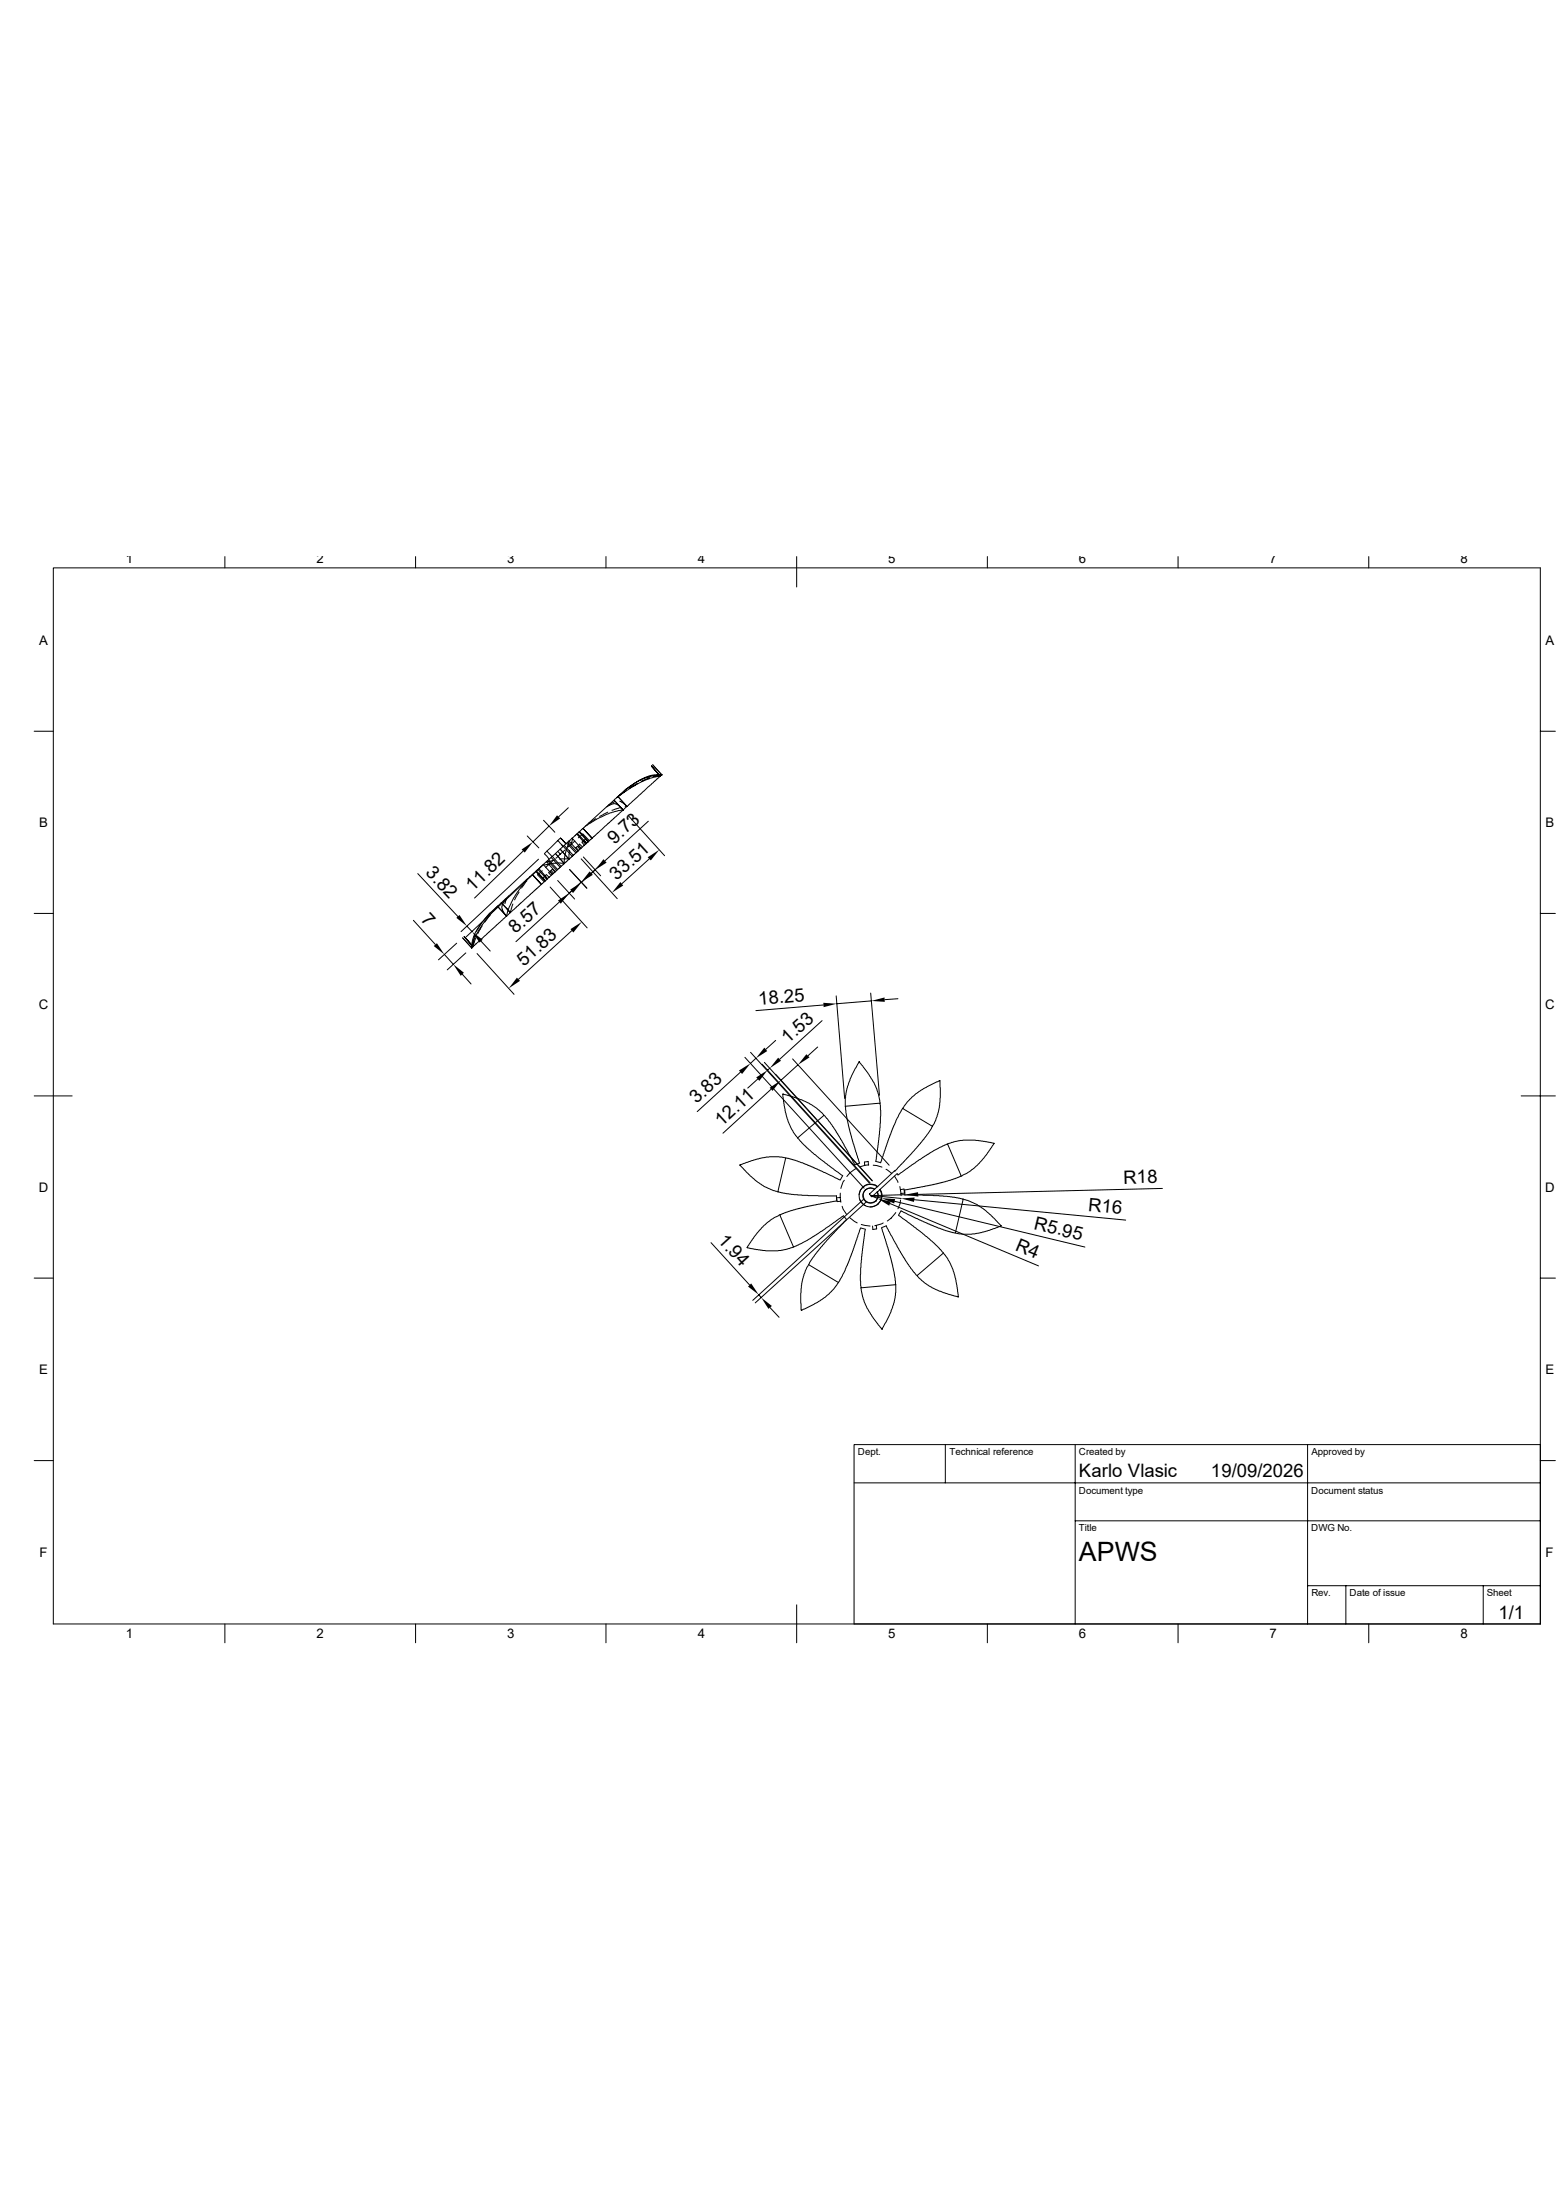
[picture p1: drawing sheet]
<svg xmlns="http://www.w3.org/2000/svg" width="210mm" height="297mm" viewBox="0 0 210 297" stroke-linecap="round" stroke-linejoin="round" font-family="sans-serif">
<g fill="none" stroke="#000" stroke-width=".13">
<path d="M7.2 76.7h200.7v142.5h-200.7zM30.4 75.1v1.6M56.1 75.1v1.6M81.8 75.1v1.6M107.5 75.1v4.1M133.3 75.1v1.6M159 75.1v1.6M184.7 75.1v1.6M4.6 98.7h2.6M207.9 98.7h2M56.4 117.9l5.4 5.8M70.6 114.9l-6.5 6.3"/>
<path d="M71.1 118.9l-.7 1M71.1 118.7l-1.8 2.5-.7 1.5-.2 .9v.1M71.2 112.9l1.5 1.6M71.5 118.4h.1M71.9 118.1l1.2 1.3M72.3 117.6l1.2 1.4M72.4 117.6l1.2 1.3-.3-.4 .2-.2 .4 .4M72.6 117.4l1.2 1.3-.3-.4M72.7 116l-10.5 9.8M72.7 117.3l1.2 1.3M73.2 117.6l-.6 .5 .8 .9M73.4 116.7l-10.5 9.8"/>
<path d="M73.4 110.7l1.5 1.7M73.5 118.3l.2-.2 .4 .3M73.8 114.9l.7 .8M73.9 116.2l1.2 1.3M74 116.1l1.3 1.3M74.1 111.5l-2.2 2.2M74.3 117.6l.3 .4M74.3 119.8l4.9 5.5M74.4 117.5l.1-.2 .4 .4M74.4 115.7l1.2 1.4M74.5 116.3l-.8 .8M74.5 118.1l-10.8 9.9"/>
<path d="M74.5 115.6l1.2 1.4M74.7 117.9l-.3-.4-.4 .3 .4 .4M74.9 116.1l-1.2 .2 1.3 1.4M75 115.2l1.2 1.4zM75 115.2l1.2 1.4-1.1-.1-1.4 .3-.4-.1 1.2 1.4M75.3 113.5l.6 .7M75.3 114.9l.3 .4M75.3 118.9l2.3 2.5M75.5 116h1.3M75.6 114.6l1.2 1.4zM75.6 114.6l1.2 1.4 .1-1.2M75.7 113.2l.7 .7-.8-.7h-.1l-2 2v.1l.6 .7"/>
<path d="M75.9 114.2l.1 .1M76 114.3l1.2 1.3M76.2 116.6h.1M76.2 116.6l-1.7 1.5M76.2 114.1l1.2 1.4M76.2 114.8l-1.2 1.1M76.5 113.8l1.2 1.3M76.6 113.7l1.3 1.3M76.7 109.1l-1.3 1.2M76.8 116h.1M77 114.2l.3-1 1.1 1.3M77.6 113.5l-.9 .8"/>
<path d="M77.9 112.6l1.1 1.4M77.9 114.3l.4 .3M78 114.9l-1.8 1.7M78 114.9l-1.2-1.4v.3l-.5 1.4-.1 1.4M78.1 113.1l.6-.5 .8 .9M78.1 114.2l.3 .4M78.1 112.3l1.3 1.4-.4-.4-.2 .2 .4 .3-1.3-1.3M78.2 112.3l1.3 1.3M78.4 119.1l-1.6 1.5M78.4 116l4.9 5.3M78.6 114.3l-.4-.3-.5 .4 .4 .4M78.7 111.8l1.2 1.4"/>
<path d="M78.7 113.5l.4 .4M78.7 115.7l2.4 2.5M78.8 113.5l-.3 .2 .4 .4M79.2 119.9l-2.3-2.5 2.3 2.5M80.3 117.4l-1.8 1.7M80.4 110.5l-1 .7M81.1 116.7l-1.3 1.2M81.9 108.9l.6-.3 .6-.1 .4 .2 .6 .6M82 109.6l-1.1 .6M82.9 108l1.2 1.3zM82.9 108l1.2 1.3-.7 .1-1.4 .5-1.4 .7-1.6 .9M83.1 108.2l-.9 .5"/>
<path d="M83.4 107.5l1.2 1.4h-.2M83.4 107.5l1.2 1.4zM83.7 108.2l.4 .2 .6 .5M83.8 109.1l-1.2 .3M84 109.3h.1M84.1 109.3l-6.1 5.6M84.2 109.3h-.1M84.4 106.6l-18.4 16.8-1.1 1.3-.7 1.1-.4 1-.1 1.2M84.5 106.8l-1 .6M84.8 110.2l4.9 5.3M86 105.8l-1 .6M87.5 110.9l-5.8 5.3"/>
<path d="M87.6 116l-3.7 3.3M87.7 105l-1.1 .5M88.1 103.3l1.2 1.3zM88.1 103.3l1.2 1.3h-.4M88.9 104.6h-.9l-1 .4-1.5 .8-1.1 .8M88.9 104.6h.1M89.1 104.8l-5 4.5M89.1 104.8l-.8-.1-1.1 .3-.8 .3-2 1.3M89.1 104.8l-1.2-1.4 1.2 1.4-1.3 .2-1.2 .5-1.5 .9-1.8 1.3M89.1 104.8h.1M89.3 104.6l-1 .2M89.3 104.6l-.2 .2"/>
<path d="M89.3 104.6h.1M4.6 123.3h2.6M55.8 124.2l3 3.3M60 128.9l1.2 1.3M61.6 127.3l-2.4 2.3M62.4 131.5l1.2 1.3M62.4 126.6l1.3 1.4zM62.4 126.6l1.3 1.4M62.7 126.4l1 1.2M62.9 128.7l-2.5 2.2M63 125.1l.7 .7M63.7 127.6l.2 .2"/>
<path d="M63.7 128h.1M64.1 126.3l-.3 1.2M64.2 126.7l-.4 1.1-.1-.2M64.4 128.7l5 5.5M64.9 127.1l1.3 1.3M65 124.7l-.7 1M65.1 125l-.6 1.1M66.1 123.3l-.7 .9M66.2 123.5l-.8 1M67.1 122.4l-1.2 1.3-1.3 1.8-.7 1.5-.2 1M67.1 122.3l1.3 1.4zM67.3 122.2l-.8 .9"/>
<path d="M67.6 121.9l1.3 1.3zM67.7 121.9l1.2 1.3-.5-.6M68.4 121.2l-.4 .6-.3 .6 .1 .4 .6 .9-1.3-1.4M68.7 120.9l-.5 .8v.3M68.8 123.1l.1 .1M68.9 123.2h.1M69.2 122l-.3 1.2M70.1 120.4l-.6 1.1M75.5 121.8l-5.9 5.3M77.1 120.3l-1.3 1.2M77.2 125.6l-7.2 6.6M111 137.8l-5.8 5.2"/>
<path d="M111.1 135.7l-9.1 .7M112.9 134.5l1.1 13.8M117.5 134.1l1.2 13.8M117.6 135.1l-4.7 .4M121.2 134.8l-1.8 .2M207.9 123.3h2M4.6 148h5.1M99.9 157.3h.1M99.9 144.7l-5.8 5.4M100.5 142.7l16.1 17.7M101.3 142.1l16 17.6M102 142.9l-.7 .7"/>
<path d="M102.3 145.7l-1.4 1.2M102.9 143.7l14.5 16M103.2 143.4l14.5 16M103.9 144.2l-.3 .3M104.1 147.1l-6.5 5.9M104.7 140.5l-1.4 1.2M104.7 145l13 14.4M105.7 147.7h.1M106 156.3l-.8-.1h-1.8l-1.6 .4-1.9 .7 1.4 1.5 1 .8 1 .6 1.7 .7M107 143l13 14.3M107.7 143.8l-2.3 2M110.4 141.4l-1.3 1.1"/>
<path d="M111.2 150.6l-.9-1-1.1-.7-1.5-.6-2-.6 .3 2.2 .4 1.5 .7 1.5 .6 .7M113.4 159.3l-4.5-2.1-1.6-.6-1.3-.3-1 4.6 1.2 .3 2 .2 4.7 .1M113.7 158.7l-.3 .6M114 159.3l-.2 .3-.3 .8M115.4 157.3l-2.3-4.2-1-1.5-.9-1-3.5 3 1.2 1.4 1 .9 3.8 2.8M115.5 157.8l-.8 .5-.4 .5M116 143.3h.1M116 157l-.6 .3M117.2 157.3v-.5l-.5 .1v.5M117.3 157.3l-1.2 .2M117.9 157.3l1.1 .3M118.2 156.8l.6-4.6 .1-1.5-.1-1.8-4.7 .5 .4 2.6 1.5 5"/>
<path d="M118.8 148.9l-.3-1.5-.6-1.3-.8-1.3-1.1-1.5-1.1 1.9-.5 1.5-.3 1.2v1.5M119.6 157.9l.8 .5M120.7 158.8l.5 .8M121.1 158.5l-2.3 2.1M121.1 158.5l.1 .1 3.7-2.6 1.1-.6 1.9-1 1.9 4.4-1.5 .5-1.9 .6-4.3 .8v.6l4.6 .1 2.1 .2 1.2 .3-1.1 4.6-1.2-.3-1.6-.6-4.5-2.1M121.8 149.6l-1.2 2.4-1.7 5-.7-.2M121.8 149.6l1-1.2 .8-.7 1-.7 2.2-1.1 .1 2.3-.1 1.3-.5 1.7-.4 .9M121.8 149.6l4.1 2.5-1.2 1.7-1.9 2.2-2 2.1-2.4 2.1M126.8 145.9h.1M127.9 154.4l.9-.3 1.2-.2 2 .1 2.2 .3-1 1.5-1 1.2-1.3 1.2-1.1 .6M134.2 154.3h.1M205.3 148h4.6"/>
<path d="M4.6 172.6h2.6M96 167.8l5.2 5.7M100.8 168.4h.1M102.4 174.8l.3 .4M103.9 176.5l1.3 1.3M105.2 164l-1.1 .6-1.3 1.2-1 1.2-1 1.4 2.2 .4 2 .1 1.2-.2 .9-.3M108.2 176.9h.1M109.1 170.7l-.4 .9-.5 1.7-.1 1.3 .1 2.3 2.2-1.1 1-.7 .8-.7 1-1.3M112.9 161.4v.7M112.9 162.1l-4.3 .8-1.9 .5-1.5 .6 1.9 4.4 1.9-1 1.1-.6 3.7-2.6M113.4 161.7h-.5l.1 .5h.5M113.4 161.1l.1 1.2"/>
<path d="M113.7 162.9l.1 .3 .5 .8M113.8 164.1l.5 .5M114.2 164.7l-3.5 3.7-1 1.4-.6 .9 4.1 2.4 1.2-2.3 1.7-5M114.7 164.4l1 .7M116 161.9l.5 .6 .3 .3M116.2 165.8l.6 .1M116.2 165.3l1.2 .2M116.5 160.3a1.47 1.47 0 0 0-.5 1M116.5 161.9l-14.9 13.7M116.8 160.6a1.02 1.02 0 0 0 0 1.5 1.02 1.02 0 0 0 1.4 0M116.9 162.3l-15 13.6M117.3 161.2h.1"/>
<path d="M117.5 161.4l.9 .4M117.5 161.4l1.5 .4M117.5 161.4l4.1 .4M118 160.6a1.01 1.01 0 0 0-1.5 .6 1.01 1.01 0 0 0 1.1 1.2 1.01 1.01 0 0 0 .8-1.4M118.1 160.5l-.6-.1-.7 .2M118.3 165.4v.5l-.5 .1v-.5M118.4 160.2a1.52 1.52 0 0 0-2.4 .8 1.52 1.52 0 0 0 1.7 1.9 1.52 1.52 0 0 0 1-2.3M118.4 160.9l.1 .6-.3 .7M118.4 160.2a1.5 1.5 0 0 0-1.9 0M118.4 160.2l-1.1 1M118.4 160.2h.1M118.5 162.5a1.63 1.63 0 0 1-1.1 .4"/>
<path d="M118.5 162.5v.1M118.8 160.6a1.45 1.45 0 0 1-.3 1.9M118.8 160.6l-1.1 1-.4-.4M118.8 160.6h.1M119 165.8l1.5 5 .4 2.6-4.7 .5-.1-1 .1-2.3 .6-4.6M119 179.5h.1M119.2 165.1l-1.1 .4M119.6 165.5l-.6 .2M120.1 162.5l20.1 8.4M120.7 162.2l25.7 6.2M120.9 163.7l-.6 .8-.5 .3M120.9 173.4v1.1l-.3 1.6-.5 1.4-1.1 2-1.1-1.5-.8-1.3-.6-1.4-.3-1.4"/>
<path d="M121.3 164.1l3.8 2.8 1 .9 1.2 1.4-3.5 3-.9-1-1-1.5-2.3-4.2M121.5 160.2l.1 1.2M121.5 162v.5l-.3 .7M121.5 160.6l.5-.1 .1 .6h-.5M121.6 163.4l-.3 .6M122.1 161.3l-4.6 .1M123.4 162l28.5 2.7M127.3 169.2l.6 .7 .7 1.5 .4 1.4 .3 2.3-2-.6-1.5-.6-1.1-.8-.9-.9M129.3 175.1h.1M130 161.9l1.7 .7 1 .6 1 .8 1.4 1.5-1.9 .7-1.6 .4h-1.8l-.9-.1M135.1 165.5h.1M156.9 160.4l-32.9 .8"/>
<path d="M207.9 172.6h2M4.6 197.2h2.6M127.6 195v5.2M145.1 195v24.2M176.5 195v24.2M207.9 195h-92.6v24.2M207.9 197.2h2M30.4 219.2v2.6M56.1 219.2v2.6M81.8 219.2v2.6M107.5 216.7v5.1M115.3 200.2h92.6"/>
<path d="M133.3 219.2v2.6M145.1 205.3h62.8M159 219.2v2.6M176.5 214.1h31.4M181.7 214.1v5.1M184.7 219.2v2.6M200.2 214.1v5.1"/>
</g>
<g fill="#000">
<path d="M70.4 114.7l1.5-1-1.1 1.4zM75.2 110.1l.4 .4-1.5 1zM79.6 117.6l.4 .5-1.6 1zM81.4 116l.5 .5-1.6 .9zM83.7 119.1l.4 .4-1.5 1zM87.4 115.7l1.6-1-1.2 1.5zM58.5 127.7l.5-.4 1 1.6zM61.6 123.9l.4-.4 1 1.6zM61.2 130.2l1.4 1.1-.4 .4zM63.7 125.8l1.5 1.1-.5 .4zM69.8 132l.4 .4-1.5 1zM75.3 121.6l1.5-1-1.1 1.4z"/>
<path d="M77 120.1l1.5-1-1.2 1.5zM77 125.4l1.5-.9-1.1 1.4zM111.1 135.4l1.8 .1-1.7 .5zM117.6 135.1l1.8-.4v.6zM99.7 144.5l1.6-.9-1.1 1.4zM102.1 145.5l1.5-1-1.1 1.4zM103.2 141.4l.3 .5-1.5 1zM103.9 146.9l1.5-1.1-1.1 1.5zM105 142.8l.4 .4-1.5 1zM108.8 142.3l.5 .4-1.6 1.1zM101 173.7l.4-.4 1 1.5zM102.7 175.2l1.5 1.1-.5 .4z"/>
<path d="M118.4 161.8l1.8 .4-.2 .6zM119 161.8l1.8 .1-.1 .6zM121.6 161.8l1.8-.1v.6zM122.1 161.3l1.8-.3 .1 .5z"/>
</g>
<text font-size="3.6" x="145.6" y="210.7">APWS</text>
<g font-size="2.5">
<text x="57.4" y="117.9" transform="rotate(47 57.4 117.9)">3.82</text>
<text x="82.9" y="114" transform="rotate(-42 82.9 114)">9.73</text>
<text x="83.2" y="118.9" transform="rotate(-42 83.2 118.9)">3 .51</text>
<text x="56.7" y="124.3" transform="rotate(48 56.7 124.3)">7</text>
<text x="63.8" y="120.4" transform="rotate(-44 63.8 120.4)">11.82</text>
<text x="69.6" y="126.2" transform="rotate(-42 69.6 126.2)">8.57</text>
<text x="70.7" y="130.5" transform="rotate(-42 70.7 130.5)">51.83</text>
<text x="102.4" y="135.7" transform="rotate(-5 102.4 135.7)">18.25</text>
<text x="106.4" y="140.9" transform="rotate(-42 106.4 140.9)">1.53</text>
<text x="94" y="149.1" transform="rotate(-42 94 149.1)">3.83</text>
<text x="97.4" y="152.1" transform="rotate(-42 97.4 152.1)">12.11</text>
<text x="151.6" y="159.8" transform="rotate(-1 151.6 159.8)">R18</text>
<text x="96.8" y="167.6" transform="rotate(48 96.8 167.6)">1.94</text>
<text x="139.4" y="165.9" transform="rotate(14 139.4 165.9)">R5.95</text>
<text x="146.8" y="163.5" transform="rotate(5 146.8 163.5)">R16</text>
<text x="136.9" y="168.7" transform="rotate(23 136.9 168.7)">R4</text>
<text x="145.6" y="199.4">Karlo Vlasic</text>
<text x="163.4" y="199.4">19/09/2026</text>
<text x="202.3" y="218.5">1/1</text>
</g>
<g font-size="1.8">
<text x="17" y="76">1</text>
<text x="42.7" y="76">2</text>
<text x="68.5" y="76">3</text>
<text x="94.2" y="76">4</text>
<text x="119.9" y="76">5</text>
<text x="145.6" y="76">6</text>
<text x="171.4" y="76">7</text>
<text x="197.1" y="76">8</text>
<text x="5.3" y="87">A</text>
<text x="208.6" y="87">A</text>
<text x="5.3" y="111.7">B</text>
<text x="208.6" y="111.7">B</text>
<text x="5.2" y="136.3">C</text>
<text x="208.5" y="136.3">C</text>
<text x="5.2" y="160.9">D</text>
<text x="208.5" y="160.9">D</text>
<text x="5.3" y="185.5">E</text>
<text x="208.6" y="185.5">E</text>
<text x="5.3" y="210.1">F</text>
<text x="208.6" y="210.1">F</text>
<text x="17" y="221.1">1</text>
<text x="42.7" y="221.1">2</text>
<text x="68.4" y="221.1">3</text>
<text x="94.2" y="221.1">4</text>
<text x="119.9" y="221.1">5</text>
<text x="145.6" y="221.1">6</text>
<text x="171.4" y="221.1">7</text>
<text x="197.1" y="221.1">8</text>
</g>
<g font-size="1.3">
<text x="115.8" y="196.5">Dept.</text>
<text x="128.1" y="196.5">Technical reference</text>
<text x="145.6" y="196.5">Created by</text>
<text x="177" y="196.5">Approved by</text>
<text x="145.6" y="201.6">Document type</text>
<text x="177" y="201.6">Document status</text>
<text x="145.6" y="206.8">Title</text>
<text x="177" y="206.8">DWG No.</text>
<text x="177" y="215.5">Rev.</text>
<text x="182.2" y="215.5">Date of issue</text>
<text x="200.7" y="215.5">Sheet</text>
</g>
</svg>
